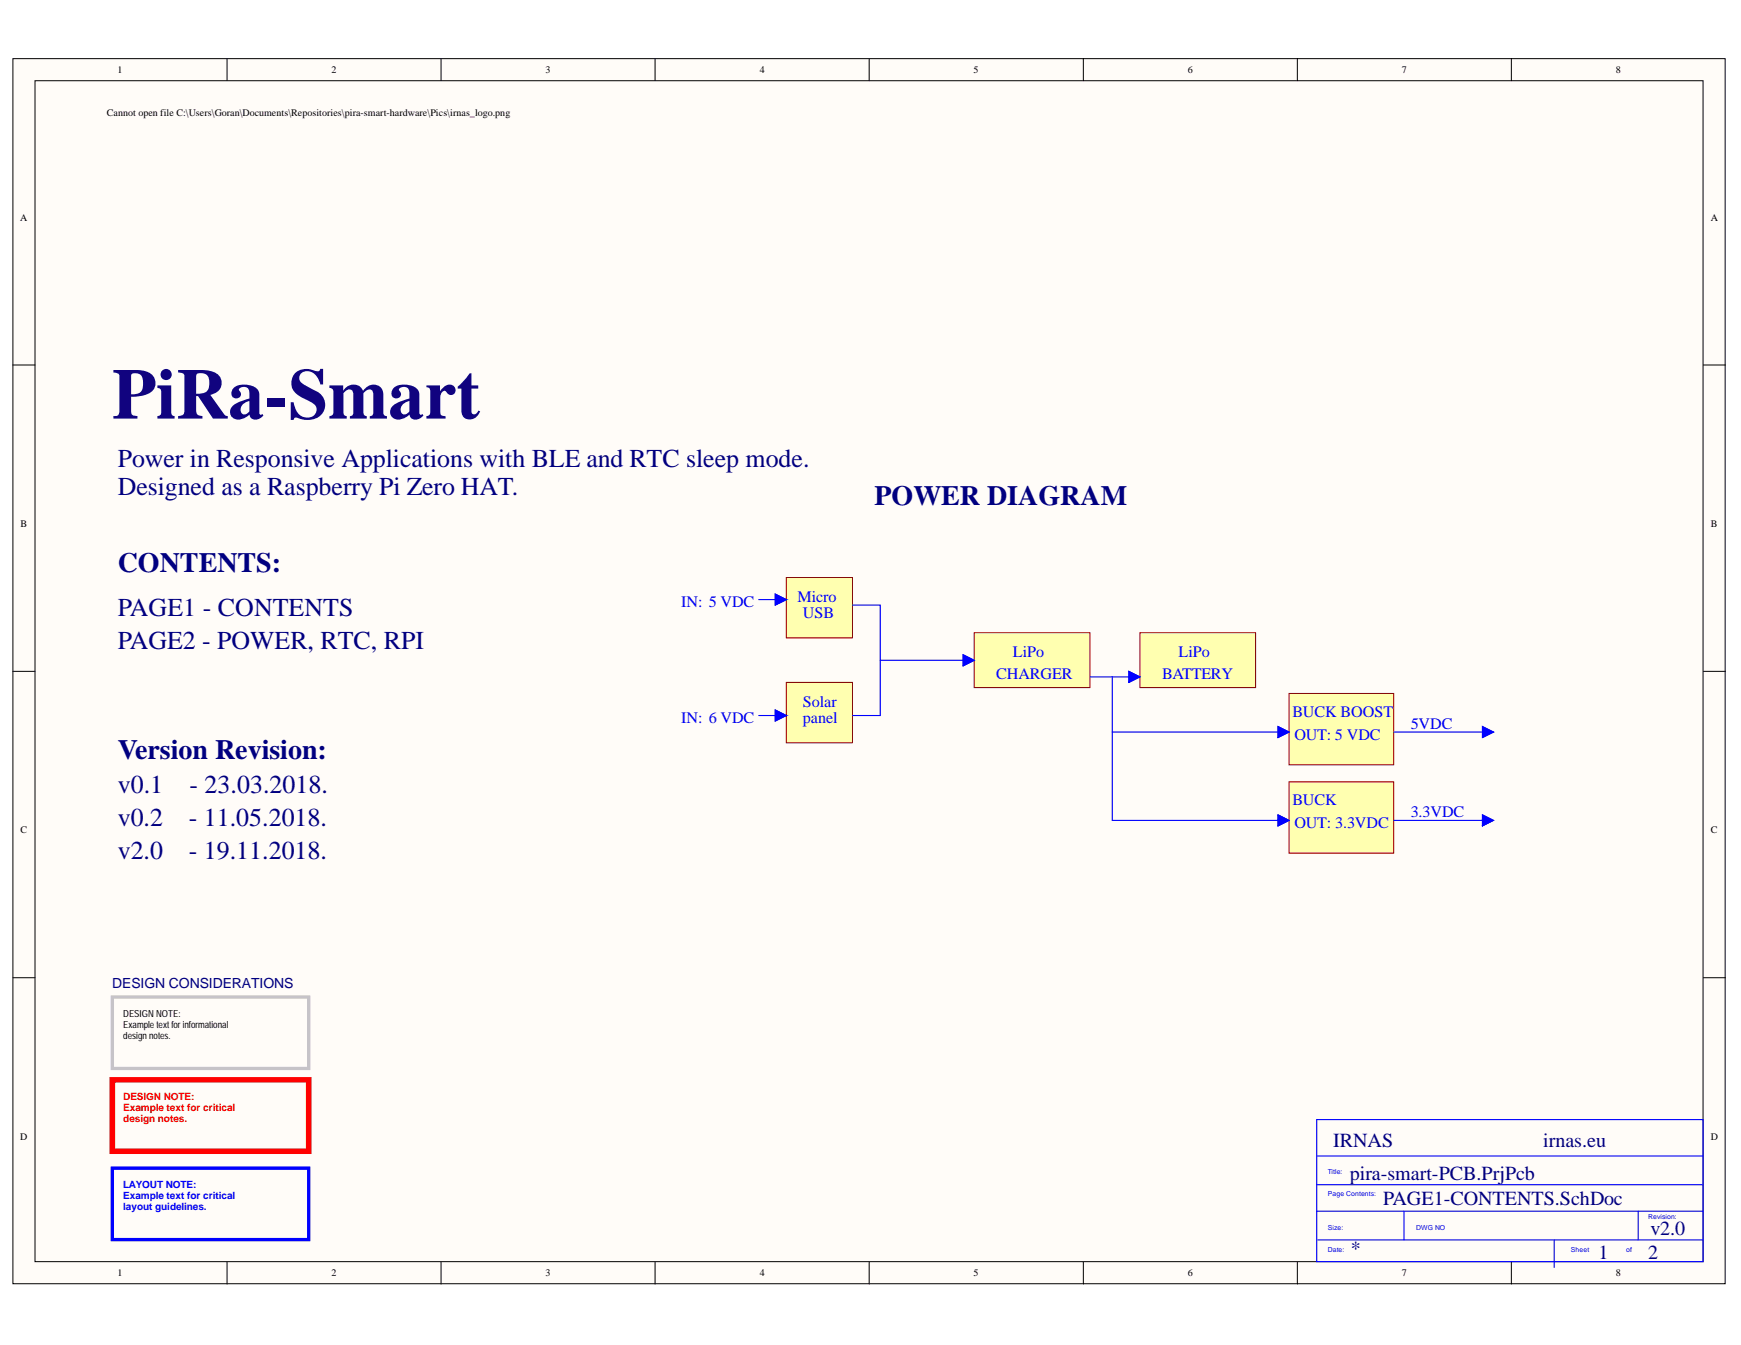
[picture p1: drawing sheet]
<svg xmlns="http://www.w3.org/2000/svg" width="279mm" height="216mm" viewBox="0 0 279 216" stroke-linecap="round" stroke-linejoin="round" font-family="sans-serif">
<g fill="#fffcf8" stroke="#000" stroke-width=".16">
<path d="M2.1 9.4h274.8v196.7h-274.8z"/>
<path d="M5.6 13h267.7v189.5h-267.7z"/>
</g>
<g fill="none" stroke="#000" stroke-width=".16">
<path d="M36.4 9.4v3.6M70.8 9.4v3.6M105.1 9.4v3.6M139.5 9.4v3.6M173.9 9.4v3.6M208.2 9.4v3.6M242.5 9.4v3.6M2.1 58.6h3.5M273.4 58.6h3.5M2.1 107.8h3.5M273.4 107.8h3.5M2.1 156.9h3.5"/>
<path d="M273.4 156.9h3.5M36.4 202.6v3.5M70.8 202.6v3.5M105.1 202.6v3.5M139.5 202.6v3.5M173.9 202.6v3.5M208.2 202.6v3.5M242.5 202.6v3.5"/>
</g>
<path d="M18 160h31.5v11.5h-31.5z" fill="none" stroke="#c6c3c6" stroke-width=".53"/>
<path d="M18 173.3h31.5v11.5h-31.5z" fill="none" stroke="#f00" stroke-width=".89"/>
<path d="M18 187.5h31.5v11.5h-31.5z" fill="none" stroke="#00f" stroke-width=".53"/>
<path d="M211.3 179.7h62v22.8h-62zM211.3 190.2h61.9M211.3 185.6h62.1M211.3 194.4h62.1M211.5 199h61.9M225.3 194.4v4.6M249.4 199v4.5M262.9 194.4v4.6" fill="none" stroke="#00f" stroke-width=".18"/>
<g fill="#ffffb0" stroke="#800000" stroke-width=".16">
<path d="M126.2 92.7h10.6v9.7h-10.6z"/>
<path d="M126.2 109.5h10.6v9.7h-10.6z"/>
</g>
<path d="M121.8 96.2h4.4l-1.8 .9v-1.7l1.8 .8M121.8 114.9h4.4l-1.8 .8v-1.7l1.8 .9" fill="none" stroke="#00f" stroke-width=".18"/>
<path d="M124.4 95.4l1.8 .8-1.8 .9z" fill="#00f"/>
<path d="M124.4 95.4l1.8 .8-1.8 .9z" fill="none" stroke="#00f" stroke-width=".16"/>
<path d="M124.4 114l1.8 .9-1.8 .8z" fill="#00f"/>
<path d="M124.4 114l1.8 .9-1.8 .8z" fill="none" stroke="#00f" stroke-width=".16"/>
<path d="M136.8 97.1h4.5v8.9h13.3" fill="none" stroke="#00f" stroke-width=".18"/>
<path d="M156.3 101.6h18.6v8.8h-18.6z" fill="#ffffb0" stroke="#800000" stroke-width=".16"/>
<path d="M154.6 105.1l1.7 .9-1.7 .9z" fill="#00f"/>
<path d="M154.6 105.1l1.7 .9-1.7 .9z" fill="none" stroke="#00f" stroke-width=".16"/>
<path d="M154.6 105.1l1.7 .9-1.7 .9zM175 108.7h7.9M178.5 108.7v8.8h26.6" fill="none" stroke="#00f" stroke-width=".18"/>
<path d="M206.9 111.3h16.8v11.5h-16.8z" fill="#ffffb0" stroke="#800000" stroke-width=".16"/>
<path d="M205.1 116.6l1.8 .9-1.8 .9z" fill="#00f"/>
<path d="M205.1 116.6l1.8 .9-1.8 .9z" fill="none" stroke="#00f" stroke-width=".16"/>
<path d="M205.1 116.6l1.8 .9-1.8 .9z" fill="none" stroke="#00f" stroke-width=".18"/>
<path d="M182.9 101.6h18.6v8.8h-18.6z" fill="#ffffb0" stroke="#800000" stroke-width=".16"/>
<path d="M181.2 107.8l1.7 .9-1.7 .8z" fill="#00f"/>
<path d="M181.2 107.8l1.7 .9-1.7 .8z" fill="none" stroke="#00f" stroke-width=".16"/>
<path d="M181.2 107.8l1.7 .9-1.7 .8z" fill="none" stroke="#00f" stroke-width=".18"/>
<path d="M237.9 116.6l1.8 .9-1.8 .9z" fill="#00f"/>
<path d="M237.9 116.6l1.8 .9-1.8 .9z" fill="none" stroke="#00f" stroke-width=".16"/>
<path d="M141.3 106v8.9h-4.5M178.5 117.5v14.2h26.6M223.7 117.5h14.2M237.9 116.6l1.8 .9-1.8 .9z" fill="none" stroke="#00f" stroke-width=".18"/>
<path d="M206.9 125.5h16.8v11.5h-16.8z" fill="#ffffb0" stroke="#800000" stroke-width=".16"/>
<path d="M205.1 130.8l1.8 .9-1.8 .9z" fill="#00f"/>
<path d="M205.1 130.8l1.8 .9-1.8 .9z" fill="none" stroke="#00f" stroke-width=".16"/>
<path d="M205.1 130.8l1.8 .9-1.8 .9z" fill="none" stroke="#00f" stroke-width=".18"/>
<path d="M237.9 130.8l1.8 .9-1.8 .9z" fill="#00f"/>
<path d="M237.9 130.8l1.8 .9-1.8 .9z" fill="none" stroke="#00f" stroke-width=".16"/>
<path d="M223.7 131.7h14.2M237.9 130.8l1.8 .9-1.8 .9z" fill="none" stroke="#00f" stroke-width=".18"/>
<text font-size="11.5" fill="#11037f" x="18" y="67.2">PiRa-Smart</text>
<g font-size="4.5" fill="#000080">
<text x="140.4" y="81.1">POWER DIAGRAM</text>
<text x="18.9" y="91.7">CONTENTS:</text>
<text x="18.9" y="121.9">Version Revision:</text>
</g>
<g font-size="4.1" fill="#000080">
<text x="18.9" y="75">Power in Responsive Applications with BLE and RTC sleep mode.</text>
<text x="18.9" y="79.4">Designed as a Raspberry Pi Zero HAT.</text>
<text x="18.9" y="98.9">PAGE1 - CONTENTS</text>
<text x="18.9" y="104.2">PAGE2 - POWER, RTC, RPI</text>
<text x="18.9" y="127.2">v0.1</text>
<text x="30.4" y="127.2">- 23.03.2018.</text>
<text x="18.9" y="132.6">v0.2</text>
<text x="18.9" y="137.9">v2.0</text>
<text x="30.3" y="132.6">- 11.05.2018.</text>
<text x="30.3" y="137.9">- 19.11.2018.</text>
</g>
<g font-size="3.2" fill="#000080">
<text x="214" y="184.1">IRNAS</text>
<text x="247.7" y="184.1">irnas.eu</text>
<text x="216.6" y="189.5">pira-smart-PCB.PrjPcb</text>
<text x="222" y="193.4">PAGE1-CONTENTS.SchDoc</text>
<text x="216.8" y="201.5">*</text>
<text x="256.5" y="202.1">1</text>
<text x="264.5" y="202.1">2</text>
<text x="264.9" y="198.2">v2.0</text>
</g>
<g font-size="2.6" fill="#00f">
<text x="109.3" y="97.5">IN: 5 VDC</text>
<text x="128" y="96.6">Micro</text>
<text x="128.9" y="99.2">USB</text>
<text x="162.6" y="105.4">LiPo</text>
<text x="189.1" y="105.4">LiPo</text>
<text x="128.9" y="113.4">Solar</text>
<text x="159.9" y="109">CHARGER</text>
<text x="186.5" y="109">BATTERY</text>
<text x="109.3" y="116.1">IN: 6 VDC</text>
<text x="128.9" y="116.1">panel</text>
<text x="207.4" y="115">BUCK BOOST</text>
<text x="207.7" y="118.7">OUT: 5 VDC</text>
<text x="226.4" y="117">5VDC</text>
<text x="207.4" y="129.2">BUCK</text>
<text x="226.4" y="131.1">3.3VDC</text>
<text x="207.7" y="132.9">OUT: 3.3VDC</text>
</g>
<text font-size="2.2" fill="#000080" x="18" y="158.7">DESIGN CONSIDERATIONS</text>
<g font-size="1.6">
<text x="18.9" y="11.7">1</text>
<text x="53.2" y="11.7">2</text>
<text x="87.6" y="11.7">3</text>
<text x="121.9" y="11.7">4</text>
<text x="156.3" y="11.7">5</text>
<text x="190.6" y="11.7">6</text>
<text x="225" y="11.7">7</text>
<text x="259.3" y="11.7">8</text>
<text x="17.2" y="18.7">Cannot open file C:\Users\Goran\Documents\Repositories\pira-smart-hardware\Pics\irnas_logo.png</text>
<text x="3.3" y="35.4">A</text>
<text x="274.5" y="35.4">A</text>
<text x="3.3" y="84.6">B</text>
<text x="274.6" y="84.6">B</text>
<text x="3.3" y="133.8">C</text>
<text x="274.6" y="133.8">C</text>
<text x="19.8" y="163.3">DESIGNNOTE:</text>
<text x="19.8" y="165">Exampletextforinformational</text>
<text x="19.8" y="166.8">designnotes.</text>
<text x="3.3" y="183">D</text>
<text x="274.5" y="183">D</text>
<text x="18.9" y="204.9">1</text>
<text x="53.2" y="204.9">2</text>
<text x="87.6" y="204.9">3</text>
<text x="121.9" y="204.9">4</text>
<text x="156.3" y="204.9">5</text>
<text x="190.6" y="204.9">6</text>
<text x="225" y="204.9">7</text>
<text x="259.3" y="204.9">8</text>
</g>
<g font-size="1.6" fill="#f00">
<text x="19.8" y="176.5">DESIGN NOTE:</text>
<text x="19.8" y="178.3">Example text for critical</text>
<text x="19.8" y="180.1">design notes.</text>
</g>
<g font-size="1.6" fill="#00f">
<text x="19.8" y="190.7">LAYOUT NOTE:</text>
<text x="19.8" y="192.5">Example text for critical</text>
<text x="19.8" y="194.2">layout guidelines.</text>
</g>
<g font-size="1.1" fill="#00f">
<text x="213.1" y="188.5">Title:</text>
<text x="213.1" y="197.4">Size:</text>
<text x="213.1" y="192">Page Contents:</text>
<text x="227.3" y="197.4">DWG NO</text>
<text x="264.5" y="195.6">Revision:</text>
<text x="213.1" y="200.9">Date:</text>
<text x="252.1" y="200.9">Sheet</text>
<text x="261" y="200.9">of</text>
</g>
</svg>
